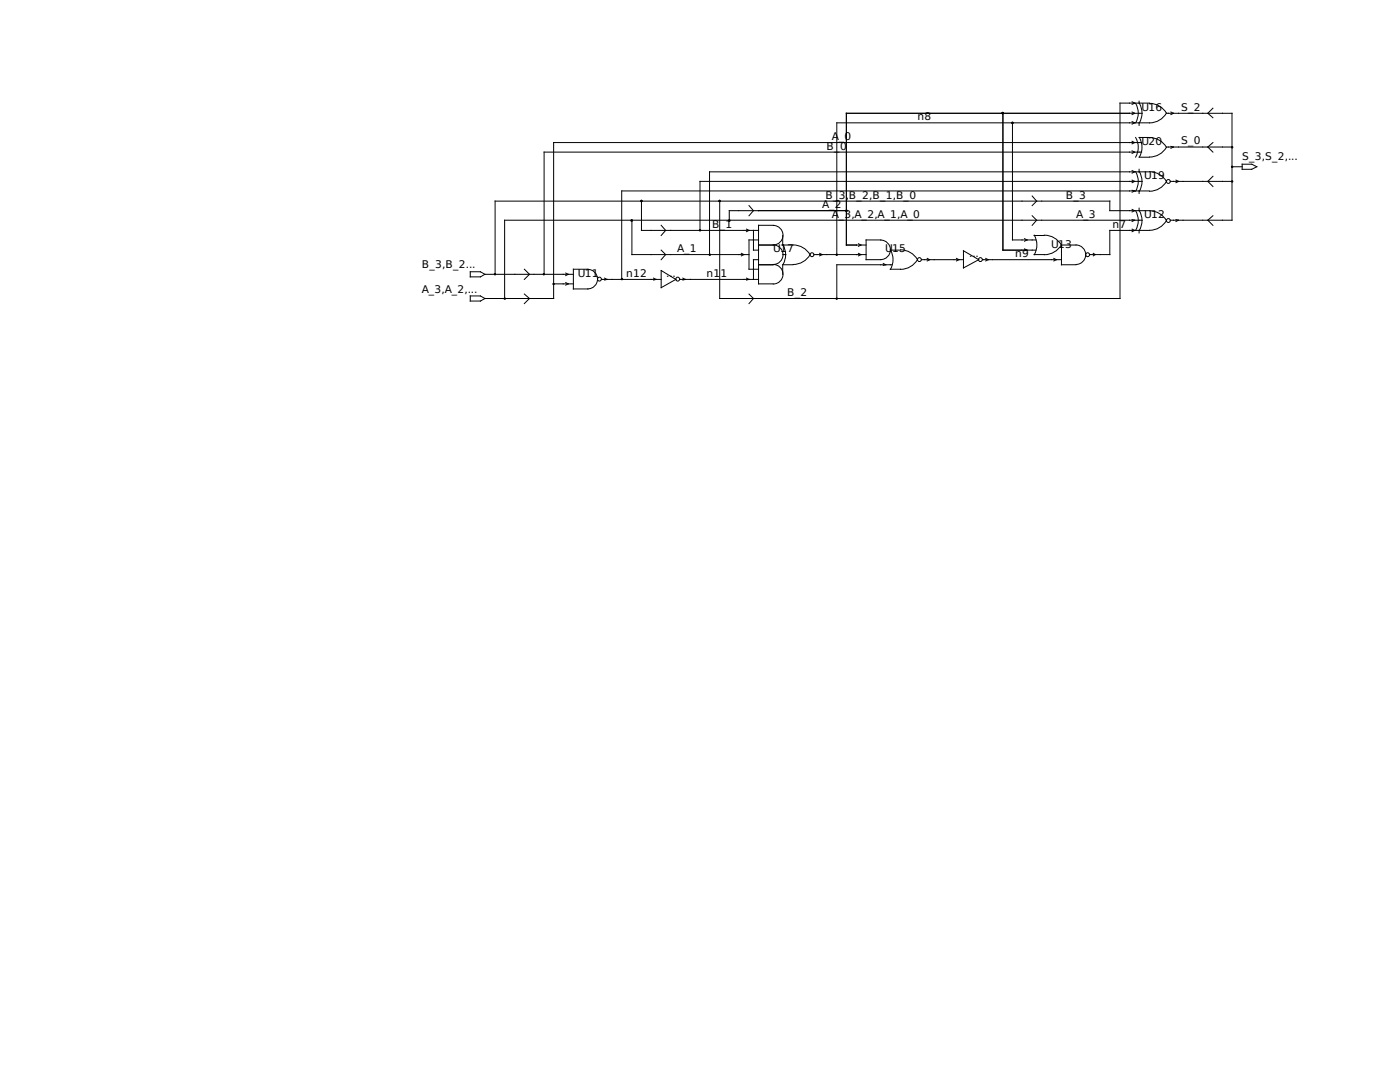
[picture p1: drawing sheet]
<svg xmlns="http://www.w3.org/2000/svg" width="279mm" height="216mm" viewBox="0 0 279 216" stroke-linecap="round" stroke-linejoin="round" font-family="sans-serif">
<g fill="none" stroke="#000" stroke-width=".2">
<path d="M200.2 22.6v27.3h6.6M202.1 24.5v23.4h4.7M206 39.1l.9 1-.9 .9M225.9 24.3l.5 .2-.5 .3M225.9 22.4l.5 .2-.5 .3M225.9 20.3l.5 .3-.5 .2M225.9 38l.5 .1-.5 .3M225.9 34l.5 .3-.5 .2M225.9 35.9l.5 .3-.5 .2M225.9 28.2l.5 .2-.5 .3M225.9 30.1l.5 .3-.5 .2M226.6 20.6a3.9 3.9 0 0 1 0 3.9"/>
<path d="M226.6 34.3a3.9 3.9 0 0 1 0 3.9M226.6 27.4a3.9 3.9 0 0 1 0 3.9M227.3 20.2v.4M227.3 24.5v.5M227.3 33.8v.5M227.3 38.1v.5M227.3 27.4h2.1M227.3 31.4h2.1M227.4 20.6a3.9 3.9 0 0 1 0 3.9M227.4 34.3a3.9 3.9 0 0 1 0 3.9M227.4 27.4a3.9 3.9 0 0 1 0 3.9M227.8 28.4h-117.3v31.2h-13.7"/>
<path d="M227.8 30.4h-119.2v24.3M228 22.6h-59.1v26.3h3.9M228 36.2h-88.3v9.8M229.4 20.6h-5.9v39h-79.9v-19.5M229.4 24.5h-62.4v26.3M229.4 34.3h-87.8v16.5M229.4 38.1h-105.3v17.7M229.4 20.6a3.9 3.9 0 0 1 3.4 2 3.9 3.9 0 0 1-3.4 1.9M229.4 34.3a3.9 3.9 0 0 1 3.4 1.9 3.9 3.9 0 0 1-3.4 2M229.4 27.4a3.9 3.9 0 0 1 3.4 2 3.9 3.9 0 0 1-3.4 1.9M232.8 22.6h13.1v21.3h-12.3M232.8 29.3h13.1"/>
<path d="M233.6 36.2h12.3M233.7 22.4l.5 .2-.5 .3M233.7 29.2l.5 .1-.5 .3M234.7 35.9l.5 .3-.5 .2M242.1 35.2l-1.1 1 1.1 1M242.1 28.4l-1.1 .9 1.1 1.1M242.1 21.6l-1.1 1 1.1 .9M245.9 33.3h2M247.9 32.8h1.9l1 .5-1 .5h-1.9zM93.9 59.1h2l.9 .5-.9 .5h-2zM93.9 54.2h2l.9 .5-.9 .5h-2zM96.8 54.7h17.6"/>
<path d="M104.6 58.7l1.1 .9-1.1 1M104.6 53.7l1.1 1-1.1 1.1M110.5 56.6h3.9M112.9 56.4l.5 .2-.5 .3M112.9 54.5l.5 .2-.5 .3M117.3 53.7a1.95 1.95 0 0 1 1.9 2 1.95 1.95 0 0 1-1.9 1.9M117.3 53.7h-2.9v4h2.9M120 55.8h12M120.7 55.5l.5 .3-.5 .1M126.1 43.9v6.9h23.4M128 40.1v5.9h23.4M130.4 55.5l.5 .3-.5 .1"/>
<path d="M132 54l2.9 1.8-2.9 1.6zM132 49.9l.8 .9-.8 1M132 45l.8 1-.8 1M135.6 55.8h15.8M136.3 55.5l.5 .3-.5 .1M148 50.5l.5 .3-.5 .3M149 55.5l.5 .3-.5 .1M149 45.7l.5 .3-.5 .2M149.5 41l.9 1-.9 1.1M149.5 58.7l.9 .9-.9 1M150.4 46v3.9h1M151.4 51.8h-1v4"/>
<path d="M151.4 47.9h-1.9v5.8h1.9M151.4 48.9h2.9M151.4 52.8h2.9M154.3 45h-2.9v11.6h2.9M154.3 45a1.95 1.95 0 0 1 2 1.9 1.95 1.95 0 0 1-2 2M154.3 48.9a1.95 1.95 0 0 1 2 1.9 1.95 1.95 0 0 1-2 2 1.95 1.95 0 0 1 2 1.9 1.95 1.95 0 0 1-2 2M156.2 50.8h.6M156.2 47v1.9h2M156.3 48.9a3.9 3.9 0 0 1 0 3.9M158.2 52.8h-2v1.9M158.3 48.9a3.9 3.9 0 0 1 3.4 1.9 3.9 3.9 0 0 1-3.4 2M162.4 50.8h10.4"/>
<path d="M163.6 50.5l.5 .3-.5 .3M168.9 42h-23.4v1.9M171.3 50.5l.5 .3-.5 .3M171.3 48.6l.5 .3-.5 .2M175.8 51.8a1.95 1.95 0 0 0 1.9-1.9 1.95 1.95 0 0 0-1.9-2h-3v3.9h3M176.3 52.6l.5 .2-.5 .2M177.7 49.9h2M177.7 49.9a3.9 3.9 0 0 1 0 3.8M178.1 52.8h-11.1v6.8M179.7 49.9a3.9 3.9 0 0 1 3.4 1.9 3.9 3.9 0 0 1-3.4 1.9h-2M183.9 51.8h8.4M185 51.6l.5 .2-.5 .3"/>
<path d="M190.9 51.6l.5 .2-.5 .3M192.3 50l3 1.8-3 1.7zM196.1 51.8h15.7M196.7 51.6l.5 .2-.5 .3M204.5 47.6l.5 .3-.5 .2M204.5 49.7l.5 .2-.5 .1M206 43.1l.9 .8-.9 1.1M206.4 47h2M206.4 50.8h2M206.4 46.9a3.9 3.9 0 0 1 0 3.9M208.4 46.9a3.9 3.9 0 0 1 3.4 2 3.9 3.9 0 0 1-3.4 1.9M210.3 51.6l.5 .2-.5 .3"/>
<path d="M214.7 52.8a1.95 1.95 0 0 0 2-2 1.95 1.95 0 0 0-2-1.9h-2.9v3.9h3M218.2 50.5l.4 .3-.4 .3M225.9 45.7l.5 .3-.5 .2M225.9 43.8l.5 .1-.5 .3M225.9 41.8l.5 .2-.5 .3M226.6 42.1a3.9 3.9 0 0 1 0 3.9M227.3 41.5v.5M227.3 46v.5M227.4 42.1a3.9 3.9 0 0 1 0 3.9M228 43.9h-127.3v15.7M229.4 42h-7.9v-1.9h-122.7v14.6M229.4 46h-7.9v4.8h-4.1"/>
<path d="M229.4 42.1a3.9 3.9 0 0 1 3.4 1.9 3.9 3.9 0 0 1-3.4 2M234.7 43.8l.5 .1-.5 .3M242.1 43.1l-1.1 .8 1.1 1.1"/>
<circle cx="200.1" cy="22.6" r=".14"/>
<circle cx="233.2" cy="36.2" r=".39"/>
<circle cx="245.9" cy="29.4" r=".14"/>
<circle cx="245.9" cy="36.2" r=".14"/>
<circle cx="245.9" cy="33.3" r=".14"/>
<circle cx="98.8" cy="54.7" r=".14"/>
<circle cx="100.7" cy="59.6" r=".14"/>
<circle cx="119.6" cy="55.7" r=".39"/>
<circle cx="126.1" cy="44" r=".14"/>
<circle cx="128" cy="40.1" r=".14"/>
<circle cx="135.3" cy="55.7" r=".39"/>
<circle cx="143.6" cy="40.1" r=".14"/>
<circle cx="145.6" cy="44" r=".14"/>
<circle cx="162" cy="50.8" r=".39"/>
<circle cx="168.9" cy="42.1" r=".14"/>
<circle cx="183.5" cy="51.8" r=".39"/>
<circle cx="195.7" cy="51.8" r=".39"/>
<circle cx="217.1" cy="50.8" r=".39"/>
<circle cx="233.2" cy="44" r=".39"/>
</g>
<g fill="#000" stroke="#000" stroke-width=".2">
<circle cx="200.1" cy="22.6" r=".14"/>
<circle cx="202.1" cy="24.5" r=".14"/>
<circle cx="108.5" cy="54.7" r=".14"/>
<circle cx="110.5" cy="56.7" r=".14"/>
<circle cx="124.1" cy="55.7" r=".14"/>
<circle cx="139.7" cy="46" r=".14"/>
<circle cx="141.7" cy="50.8" r=".14"/>
<circle cx="167" cy="50.8" r=".14"/>
<circle cx="167" cy="59.6" r=".14"/>
<circle cx="168.9" cy="42.1" r=".14"/>
</g>
<g font-size="2.1">
<text x="227.8" y="22.1">U16</text>
<text x="235.7" y="22.1">S_2</text>
<text x="165" y="29.8">B_</text>
<text x="166" y="27.9">A</text>
<text x="167.4" y="27.9">_0</text>
<text x="167.6" y="29.8">0</text>
<text x="183.1" y="24">n8</text>
<text x="227.8" y="29">U20</text>
<text x="235.7" y="28.8">S_0</text>
<text x="228.3" y="35.7">U19</text>
<text x="247.9" y="32">S_3,S_2,...</text>
<text x="164.1" y="41.5">A_2</text>
<text x="164.7" y="39.6">B_</text>
<text x="167.4" y="39.6">3,</text>
<text x="169.4" y="39.6">B_2,B_1,B_0</text>
<text x="212.7" y="39.6">B_3</text>
<text x="142.1" y="45.5">B_1</text>
<text x="166" y="43.4">A</text>
<text x="167.4" y="43.4">_3,A_2,A_1,A_0</text>
<text x="214.8" y="43.4">A_3</text>
<text x="222" y="45.5">n7</text>
<text x="228.3" y="43.6">U12</text>
<text x="84.2" y="53.5">B_3,B_2...</text>
<text x="135.1" y="50.3">A_1</text>
<text x="154.3" y="50.3">U17</text>
<text x="176.7" y="50.3">U15</text>
<text x="193.4" y="51.3">...</text>
<text x="202.6" y="51.3">n9</text>
<text x="209.8" y="49.4">U13</text>
<text x="84.2" y="58.4">A_3,A_2,...</text>
<text x="115.3" y="55.2">U11</text>
<text x="125" y="55.2">n12</text>
<text x="133" y="55.2">...</text>
<text x="141" y="55.2">n1</text>
<text x="143.8" y="55.2">1</text>
<text x="157.1" y="59.1">B_2</text>
</g>
</svg>
